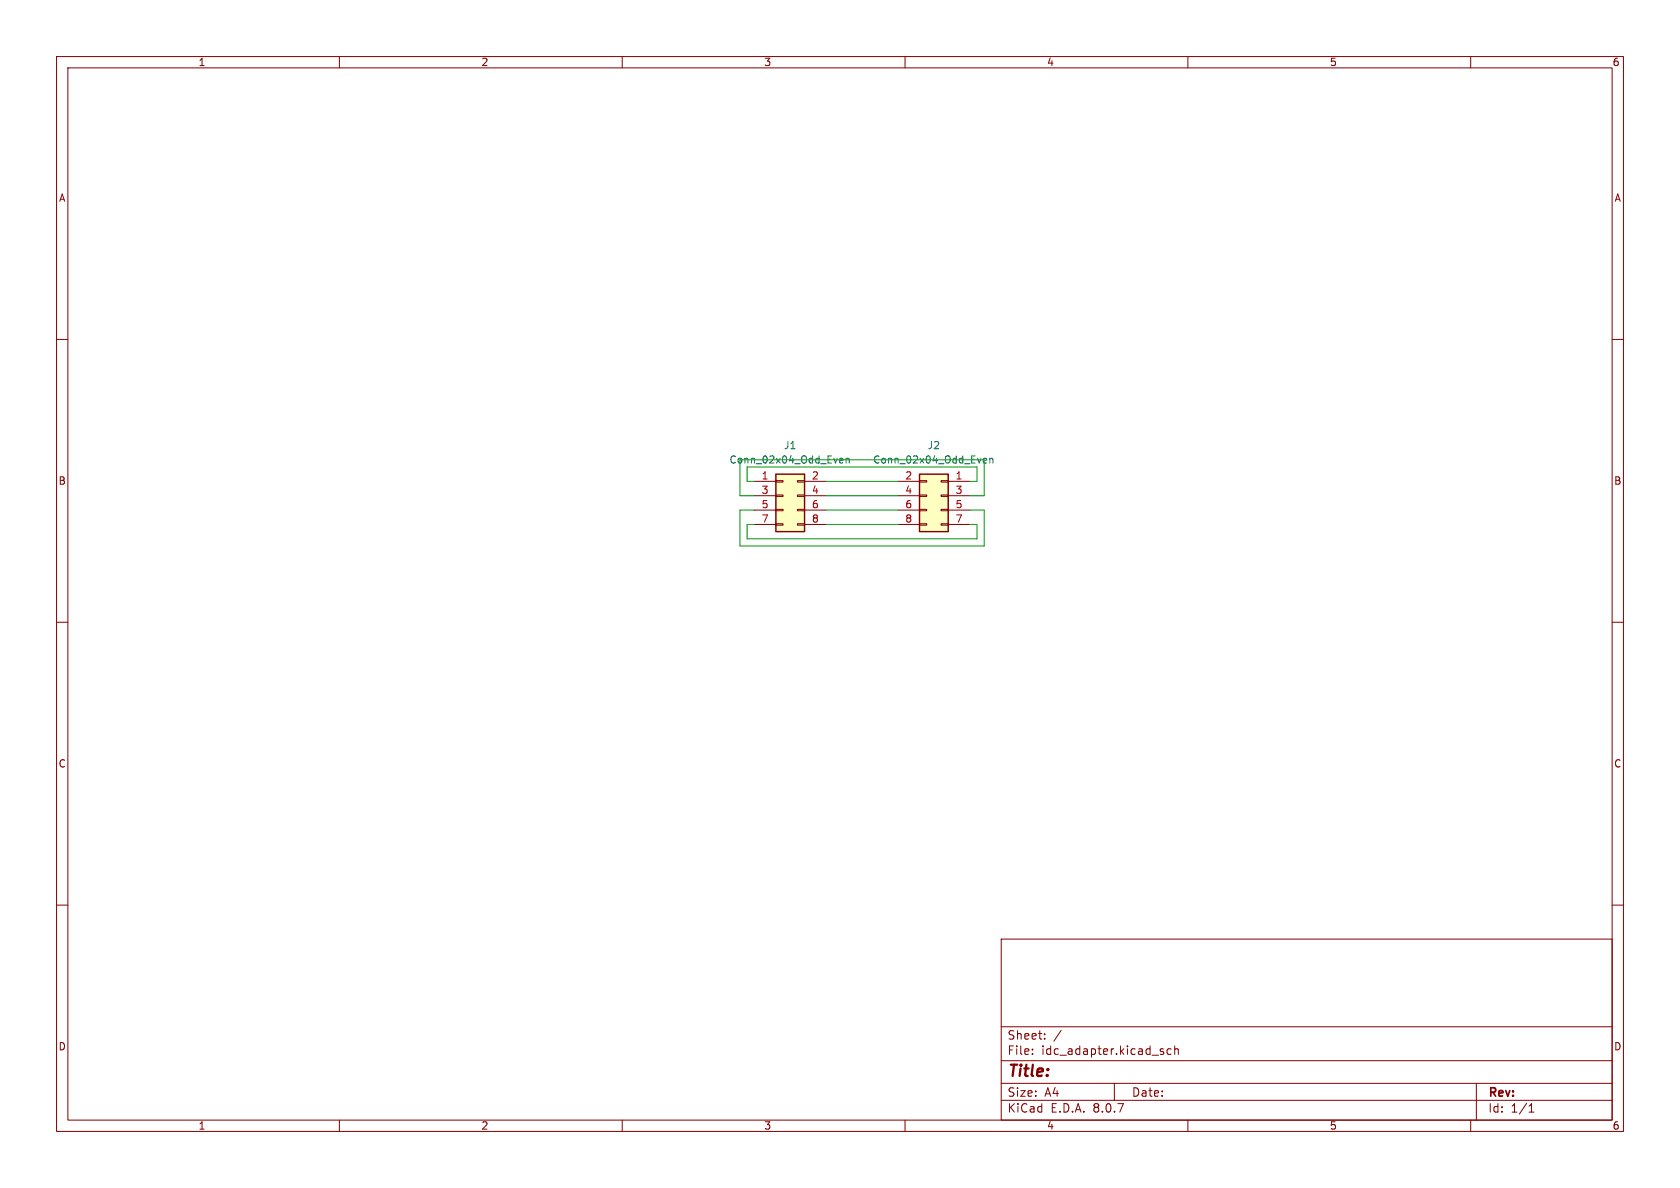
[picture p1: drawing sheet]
(kicad_sch
 (version 20231120)
 (generator "eeschema")
 (generator_version "8.0")
 (paper "A4")
 (lib_symbols
  (symbol "Connector_Generic:Conn_02x04_Odd_Even"
   (pin_names
    (offset 1.016) hide) (exclude_from_sim no) (in_bom yes) (on_board yes)
   (property "Reference" "J" (at 1.27 5.08 0) (effects (font (size 1.27 1.27))))
   (property "Value" "Conn_02x04_Odd_Even" (at 1.27 -7.62 0) (effects (font (size 1.27 1.27))))
   (property "Footprint" "" (at 0 0 0) (effects (font (size 1.27 1.27)) (hide yes)))
   (property "Datasheet" "~" (at 0 0 0) (effects (font (size 1.27 1.27)) (hide yes)))
   (property "Description" "Generic connector, double row, 02x04, odd/even pin numbering scheme (row 1 odd numbers, row 2 even numbers), script generated (kicad-library-utils/schlib/autogen/connector/)" (at 0 0 0) (effects (font (size 1.27 1.27)) (hide yes)))
   (symbol "Conn_02x04_Odd_Even_1_1"
    (rectangle (start -1.27 -4.953) (end 0 -5.207) (stroke (width 0.1524) (type default)) (fill (type none)))
    (rectangle (start -1.27 -2.413) (end 0 -2.667) (stroke (width 0.1524) (type default)) (fill (type none)))
    (rectangle (start -1.27 0.127) (end 0 -0.127) (stroke (width 0.1524) (type default)) (fill (type none)))
    (rectangle (start -1.27 2.667) (end 0 2.413) (stroke (width 0.1524) (type default)) (fill (type none)))
    (rectangle (start -1.27 3.81) (end 3.81 -6.35) (stroke (width 0.254) (type default)) (fill (type background)))
    (rectangle (start 3.81 -4.953) (end 2.54 -5.207) (stroke (width 0.1524) (type default)) (fill (type none)))
    (rectangle (start 3.81 -2.413) (end 2.54 -2.667) (stroke (width 0.1524) (type default)) (fill (type none)))
    (rectangle (start 3.81 0.127) (end 2.54 -0.127) (stroke (width 0.1524) (type default)) (fill (type none)))
    (rectangle (start 3.81 2.667) (end 2.54 2.413) (stroke (width 0.1524) (type default)) (fill (type none)))
    (pin passive line (at -5.08 2.54 0) (length 3.81) (name "Pin_1" (effects (font (size 1.27 1.27)))) (number "1" (effects (font (size 1.27 1.27)))))
    (pin passive line (at 7.62 2.54 180) (length 3.81) (name "Pin_2" (effects (font (size 1.27 1.27)))) (number "2" (effects (font (size 1.27 1.27)))))
    (pin passive line (at -5.08 0 0) (length 3.81) (name "Pin_3" (effects (font (size 1.27 1.27)))) (number "3" (effects (font (size 1.27 1.27)))))
    (pin passive line (at 7.62 0 180) (length 3.81) (name "Pin_4" (effects (font (size 1.27 1.27)))) (number "4" (effects (font (size 1.27 1.27)))))
    (pin passive line (at -5.08 -2.54 0) (length 3.81) (name "Pin_5" (effects (font (size 1.27 1.27)))) (number "5" (effects (font (size 1.27 1.27)))))
    (pin passive line (at 7.62 -2.54 180) (length 3.81) (name "Pin_6" (effects (font (size 1.27 1.27)))) (number "6" (effects (font (size 1.27 1.27)))))
    (pin passive line (at -5.08 -5.08 0) (length 3.81) (name "Pin_7" (effects (font (size 1.27 1.27)))) (number "7" (effects (font (size 1.27 1.27)))))
    (pin passive line (at 7.62 -5.08 180) (length 3.81) (name "Pin_8" (effects (font (size 1.27 1.27)))) (number "8" (effects (font (size 1.27 1.27))))))))
 (wire
  (pts (xy 173.99 87.63) (xy 171.45 87.63))
  (stroke (width 0) (type default)))
 (wire
  (pts (xy 173.99 81.28) (xy 173.99 87.63))
  (stroke (width 0) (type default)))
 (wire
  (pts (xy 172.72 82.55) (xy 172.72 85.09))
  (stroke (width 0) (type default)))
 (wire
  (pts (xy 173.99 90.17) (xy 171.45 90.17))
  (stroke (width 0) (type default)))
 (wire
  (pts (xy 146.05 92.71) (xy 158.75 92.71))
  (stroke (width 0) (type default)))
 (wire
  (pts (xy 172.72 92.71) (xy 171.45 92.71))
  (stroke (width 0) (type default)))
 (wire
  (pts (xy 130.81 81.28) (xy 173.99 81.28))
  (stroke (width 0) (type default)))
 (wire
  (pts (xy 130.81 96.52) (xy 173.99 96.52))
  (stroke (width 0) (type default)))
 (wire
  (pts (xy 130.81 87.63) (xy 130.81 81.28))
  (stroke (width 0) (type default)))
 (wire
  (pts (xy 132.08 95.25) (xy 172.72 95.25))
  (stroke (width 0) (type default)))
 (wire
  (pts (xy 132.08 92.71) (xy 132.08 95.25))
  (stroke (width 0) (type default)))
 (wire
  (pts (xy 133.35 90.17) (xy 130.81 90.17))
  (stroke (width 0) (type default)))
 (wire
  (pts (xy 146.05 90.17) (xy 158.75 90.17))
  (stroke (width 0) (type default)))
 (wire
  (pts (xy 132.08 85.09) (xy 132.08 82.55))
  (stroke (width 0) (type default)))
 (wire
  (pts (xy 132.08 82.55) (xy 172.72 82.55))
  (stroke (width 0) (type default)))
 (wire
  (pts (xy 173.99 96.52) (xy 173.99 90.17))
  (stroke (width 0) (type default)))
 (wire
  (pts (xy 133.35 85.09) (xy 132.08 85.09))
  (stroke (width 0) (type default)))
 (wire
  (pts (xy 172.72 95.25) (xy 172.72 92.71))
  (stroke (width 0) (type default)))
 (wire
  (pts (xy 172.72 85.09) (xy 171.45 85.09))
  (stroke (width 0) (type default)))
 (wire
  (pts (xy 146.05 85.09) (xy 158.75 85.09))
  (stroke (width 0) (type default)))
 (wire
  (pts (xy 146.05 87.63) (xy 158.75 87.63))
  (stroke (width 0) (type default)))
 (wire
  (pts (xy 133.35 87.63) (xy 130.81 87.63))
  (stroke (width 0) (type default)))
 (wire
  (pts (xy 133.35 92.71) (xy 132.08 92.71))
  (stroke (width 0) (type default)))
 (wire
  (pts (xy 130.81 90.17) (xy 130.81 96.52))
  (stroke (width 0) (type default)))
 (symbol
  (lib_id "Connector_Generic:Conn_02x04_Odd_Even")
  (at 138.43 87.63 0)
  (unit 1)
  (exclude_from_sim no)
  (in_bom yes)
  (on_board yes)
  (dnp no)
  (fields_autoplaced yes)
  (property "Reference" "J1" (at 139.7 78.74 0) (effects (font (size 1.27 1.27))))
  (property "Value" "Conn_02x04_Odd_Even" (at 139.7 81.28 0) (effects (font (size 1.27 1.27))))
  (property "Footprint" "Connector_PinHeader_1.27mm:PinHeader_2x04_P1.27mm_Vertical_SMD" (at 138.43 87.63 0) (effects (font (size 1.27 1.27)) (hide yes)))
  (property "Datasheet" "~" (at 138.43 87.63 0) (effects (font (size 1.27 1.27)) (hide yes)))
  (property "Description" "Generic connector, double row, 02x04, odd/even pin numbering scheme (row 1 odd numbers, row 2 even numbers), script generated (kicad-library-utils/schlib/autogen/connector/)" (at 138.43 87.63 0) (effects (font (size 1.27 1.27)) (hide yes)))
  (pin "8")
  (pin "1")
  (pin "5")
  (pin "4")
  (pin "3")
  (pin "6")
  (pin "2")
  (pin "7"))
 (symbol
  (lib_id "Connector_Generic:Conn_02x04_Odd_Even")
  (at 166.37 87.63 0)
  (mirror y)
  (unit 1)
  (exclude_from_sim no)
  (in_bom yes)
  (on_board yes)
  (dnp no)
  (property "Reference" "J2" (at 165.1 78.74 0) (effects (font (size 1.27 1.27))))
  (property "Value" "Conn_02x04_Odd_Even" (at 165.1 81.28 0) (effects (font (size 1.27 1.27))))
  (property "Footprint" "Connector_PinSocket_2.54mm:PinSocket_2x04_P2.54mm_Vertical_SMD" (at 166.37 87.63 0) (effects (font (size 1.27 1.27)) (hide yes)))
  (property "Datasheet" "~" (at 166.37 87.63 0) (effects (font (size 1.27 1.27)) (hide yes)))
  (property "Description" "Generic connector, double row, 02x04, odd/even pin numbering scheme (row 1 odd numbers, row 2 even numbers), script generated (kicad-library-utils/schlib/autogen/connector/)" (at 166.37 87.63 0) (effects (font (size 1.27 1.27)) (hide yes)))
  (pin "8")
  (pin "1")
  (pin "5")
  (pin "4")
  (pin "3")
  (pin "6")
  (pin "2")
  (pin "7"))
 (sheet_instances
  (path ""
   (page "1"))))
